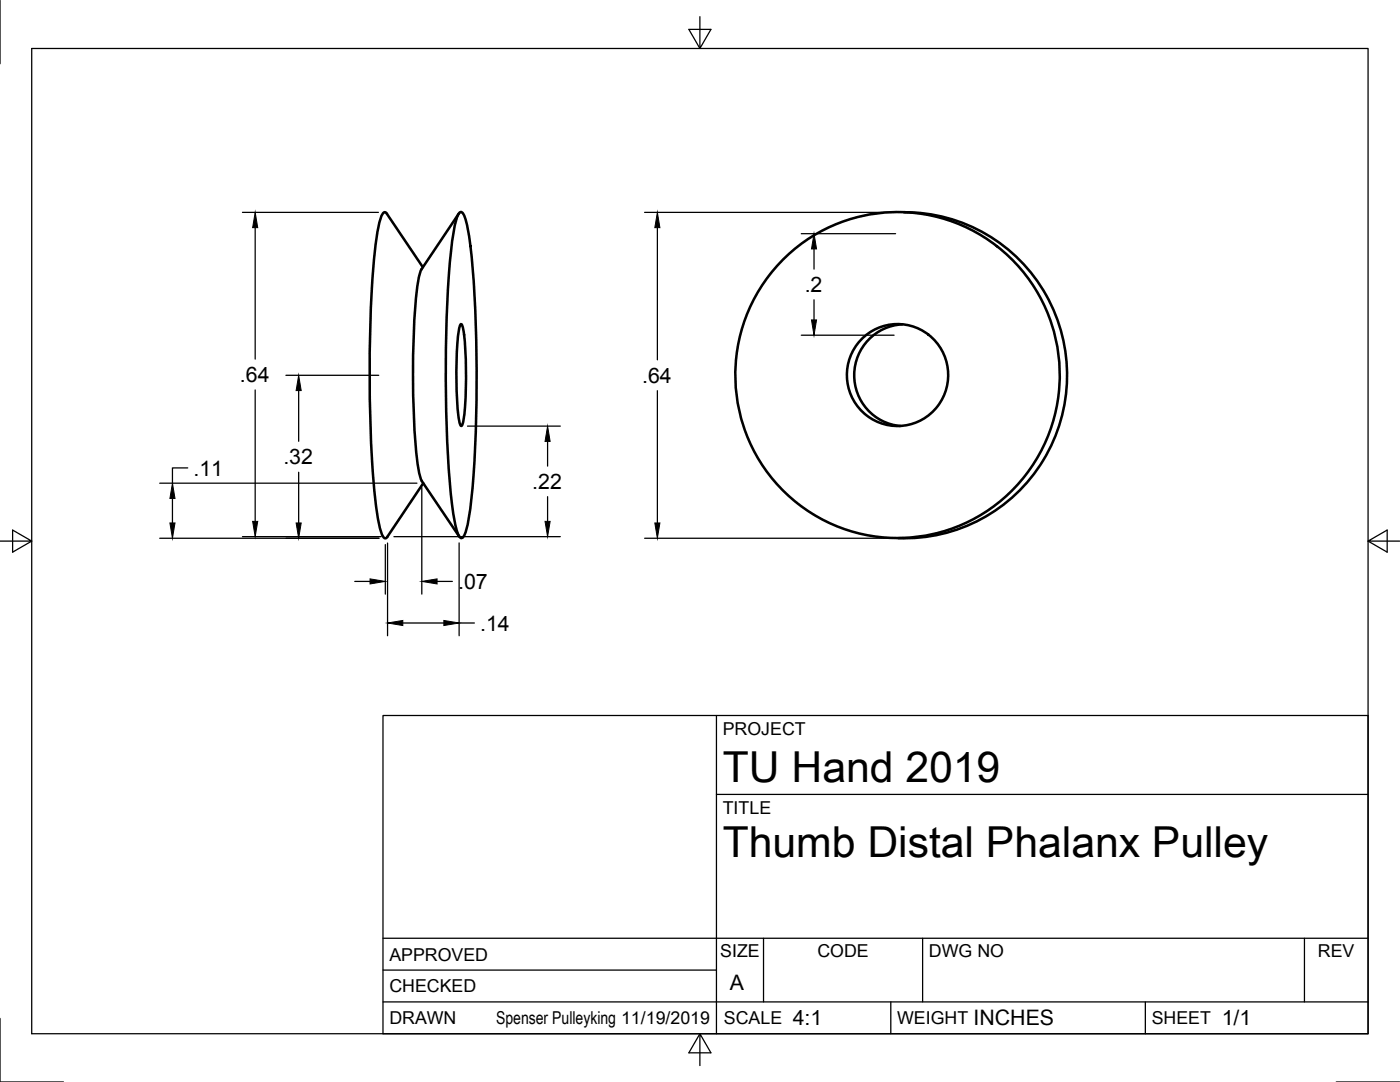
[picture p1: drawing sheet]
<svg xmlns="http://www.w3.org/2000/svg" width="279mm" height="216mm" viewBox="0 0 279 216" stroke-linecap="round" stroke-linejoin="round" font-family="sans-serif">
<!-- layer: Visible -->
<g fill="none" stroke="#000" stroke-width=".51">
<path d="M84.4 53.3l-7.2-10.6-.3-.3h-.2a3.8 3.8 0 0 0-1.1 2.3 148.2 148.2 0 0 0-1.8 24.1 248.9 248.9 0 0 0 1.5 33.7l.2 1.3a6.9 6.9 0 0 0 1.3 3.6h.3l.2-.3M91.5 42.7l-7.4 11a28.7 28.7 0 0 0-1.3 8.8 177.4 177.4 0 0 0 .6 30.5l.4 1.9 .4 1.1M91.7 42.4l.3-.1a2.94 2.94 0 0 1 1.1 2.2 146.3 146.3 0 0 1 2 25.1v9.5a172.7 172.7 0 0 1-1.7 25.1 6.5 6.5 0 0 1-1.1 3.1l-.2 .1a2.94 2.94 0 0 1-1.1-2.3 146.3 146.3 0 0 1-2-25v-9.5a172.7 172.7 0 0 1 1.7-25.2 6.5 6.5 0 0 1 1-3zM156.6 51.5a32.5 32.5 0 0 1 49.4 5.2 32.5 32.5 0 0 1-13.5 47.7 32.5 32.5 0 0 1-40.2-11.3 32.5 32.5 0 0 1 4.3-41.6zM180.4 42.4a32.5 32.5 0 0 1 32.6 33 32.5 32.5 0 0 1-33.7 32M92 64.7h.2a31.4 31.4 0 0 1 .8 8.9 51 51 0 0 1-.7 11.2l-.2 .2-.2-.1a31.4 31.4 0 0 1-.8-8.8 51 51 0 0 1 .7-11.2zM180 64.7a10.2 10.2 0 0 0-9.5 10 10.2 10.2 0 0 0 9.2 10.3M84.2 96l7.5 11.1M84.5 96.4l-7.2 10.7"/>
<circle cx="179.2" cy="74.8" r="10.1"/>
</g>
<!-- layer: Border -->
<path d="M0 0v12.7M6.3 9.7h266.7v196.6h-266.7zM139.7 3.3v6.4l2.2-3.8h-4.4l2.2 3.8M0 108h6.3l-3.8-2.2v4.4l3.8-2.2M273 108l3.8 2.2v-4.4l-3.8 2.2h6.4M0 203.2v12.7h12.7M139.7 206.3l-2.2 3.8h4.4l-2.2-3.8v6.3M266.7 215.9h12.7" fill="none" stroke="#000" stroke-width=".25"/>
<!-- layer: Titleblock -->
<path d="M76.4 142.8h196.6v63.5h-196.6zM143 158.5h130M143 142.8v63.5M76.4 199.9h196.6M76.4 193.6h66.6M76.4 187.2h196.6M152.4 187.2v12.7M177.8 199.9v6.4M184.1 187.2v12.7M228.6 199.9v6.4M260.3 187.2v12.7" fill="none" stroke="#000" stroke-width=".25"/>
<!-- layer: Dimensions -->
<g fill="none" stroke="#000" stroke-width=".25">
<path d="M48.4 42.4h27.1M50.9 45.4v26.2M128.7 42.4h50.5M131.2 45.4v26.4M159.9 46.6h18.8M162.5 49.7v4M162.5 59.8v4M50.9 77.8v26.2M57.1 74.9h18.5M59.6 77.9v10.2M131.2 78v26.4M159.9 66.9h18.5"/>
<path d="M31.9 96.4h51.3M34.4 99.5v4.9M37.5 93.4h-3.1v3M59.6 94.2v10.2M84.2 97.3v21.3M93.3 85h18.5M109.3 88.1v4.9M109.3 99.1v4.9M31.9 107.4h43.7M48.4 107.1h27.7M70.8 116h3.1M76.9 108.7v9.9"/>
<path d="M77.3 108.4v18.5M78.6 107.1h33.2M87.2 116h3.1M91.6 108.3v18.6M128.7 107.4h50M80.4 124.3h8.2M91.6 124.3h3.1"/>
</g>
<g fill="#000" stroke="#000" stroke-width=".2">
<path d="M50.9 42.4l.5 3h-1zM131.2 42.4l.5 3h-1zM162.5 46.6l.5 3.1h-1.1zM59.6 74.9l.5 3h-1zM161.9 63.8h1.1l-.5 3.1zM34.4 96.4l.5 3.1h-1zM109.3 85l.5 3.1h-1zM33.9 104.4h1l-.5 3zM50.4 104h1l-.5 3.1zM59.1 104.4h1l-.5 3zM73.9 115.5l3 .5-3 .5zM84.2 116l3-.5v1z"/>
<path d="M108.8 104h1l-.5 3.1zM130.7 104.4h1l-.5 3zM77.3 124.3l3.1-.5v1zM88.6 123.8l3 .5-3 .5z"/>
</g>
<g font-size="8.5">
<text x="144.3" y="156">TU Hand 2019</text>
<text x="144.3" y="171">Thumb Distal Phalanx Pulley</text>
</g>
<g font-size="4.3">
<text x="160.6" y="58.3">.2</text>
<text x="47.9" y="76.2">.64</text>
<text x="128.1" y="76.4">.64</text>
<text x="38.6" y="94.9">.11</text>
<text x="56.6" y="92.6">.32</text>
<text x="106.2" y="97.6">.22</text>
<text x="91.4" y="117.5">.07</text>
<text x="95.8" y="125.8">.14</text>
<text x="145.7" y="197.5">A</text>
<text x="158.2" y="204.6">4:1</text>
<text x="194.3" y="204.6">INCHES</text>
<text x="243.8" y="204.6">1/1</text>
</g>
<g font-size="3.5">
<text x="144.3" y="146.6">PROJECT</text>
<text x="144.3" y="162.3">TITLE</text>
<text x="77.7" y="191.7">APPROVED</text>
<text x="143.7" y="191">SIZE</text>
<text x="163.1" y="191">CODE</text>
<text x="185.4" y="191">DWG NO</text>
<text x="263" y="191">REV</text>
<text x="77.7" y="198">CHECKED</text>
<text x="77.7" y="204.4">DRAWN</text>
<text x="99" y="204.4">Spenser Pulleyking 11/19/2019</text>
<text x="144.5" y="204.4">SCALE</text>
<text x="179" y="204.4">WEIGHT</text>
<text x="229.8" y="204.4">SHEET</text>
</g>
</svg>
